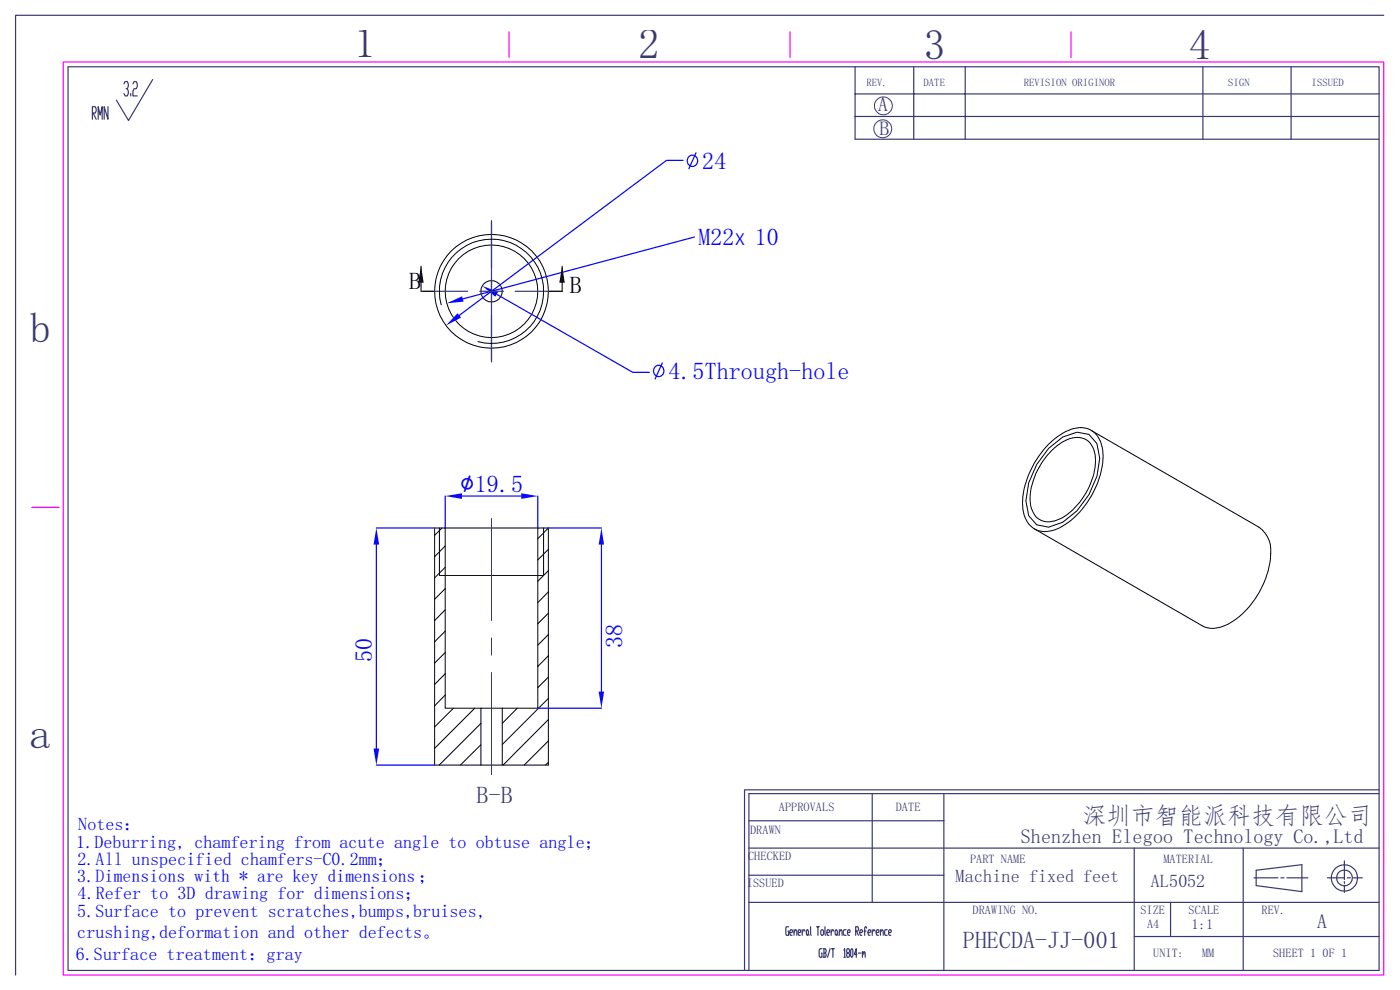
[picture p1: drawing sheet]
<svg xmlns="http://www.w3.org/2000/svg" width="297mm" height="210mm" viewBox="0 0 297 210" stroke-linecap="round" stroke-linejoin="round" font-family="sans-serif">
<path d="M13.4 13.2h280.1v193.6h-280.1zM108 6.8v5.4M167.6 6.8v5.4M227.2 6.8v5.4M6.8 107.6h5.7" fill="none" stroke="#f0f" stroke-width=".25"/>
<g fill="none" stroke="#393972" stroke-width=".25">
<path d="M14.4 14.2h278.2v191.7h-278.2zM26.3 17.8l.2-.5h.5l.2 1-.2 .5h-.2M27 18.8l.2 .5-.2 1h-.5l-.2-.5M27.7 19.8v.5M28.2 17.8l.2-.5h.5l.2 1-.2 .5h-.5l-.2 .5v1h.9M32.4 16.9l-5.1 8.7-2.6-4.4M181.4 14.2v15.3h111.2M181.4 19.9h111.2M193.8 14.2v15.3M204.8 14.2v15.3M255.2 14.2v15.3M273.9 14.2v15.3"/>
<path d="M293.5 3.2h-290.2v203.6M19.6 24h.6l.2-.5-.2-.9h-.6v2.7M19.8 24l.6 1.3M20.8 25.3v-2.7l.5 1.8 .4-1.8v2.7M22.9 22.6v2.7l-.8-2.7v2.7M181.4 24.7h111.2M104.3 46.8v30M158.9 179.9h133.7M158.9 174.1h41.3M185 168.3v23.1M200.2 168.3v37.6M240.6 179.9v26"/>
<path d="M263.7 179.9v26M292.6 167.5h-134.7v38.4M292.6 168.3h-133.7v37.6M158.9 191.4h133.7M158.9 185.7h41.3M167.3 196.6h-.5l-.1 .3 .1 1.5h.5v-.9h-.2M167.6 197.8h.4l.1-.3-.1-.3h-.3l-.1 .3v.6l.1 .3h.3M168.4 197.8l.5-.6 .1 .3v.9M168.4 197.2v1.2M169.3 197.8h.5l.1-.3-.1-.3h-.3l-.2 .3 .2 .9h.3M170.2 197.2v1.2M170.8 197.5l-.2-.3h-.1l-.3 .6"/>
<path d="M171.2 197.2h.2l.1 .3-.1 .9h-.2l-.1-.3zM171.5 198.1l.2 .3M172 196.6v1.5l.1 .3M173.2 196.6h.6M173.5 196.6v1.8M174.3 197.2h.2l.2 .3v.6l-.2 .3h-.2l-.2-.3v-.6zM175 196.6l.1 1.8M175.4 197.8h.5l.1-.3-.1-.3h-.3l-.2 .3 .2 .9h.3M176.3 197.2v1.2M176.9 197.5l-.2-.3h-.1l-.3 .6M177.3 197.2l.3 .3v.6l-.1 .3-.3-.3v-.6zM177.6 198.1l.2 .3"/>
<path d="M178.1 197.8l.4-.6 .1 .3v.9M178.1 197.2v1.2M179.5 197.2h-.4l-.2 .3v.6l.2 .3h.4M179.8 197.8h.4l.2-.3-.2-.3h-.2l-.2 .3v.6l.2 .3h.2M181.5 197.5h.5l.1-.3-.1-.6h-.5v1.8M181.7 197.5l.4 .9M182.4 197.8h.4l.2-.3-.2-.3h-.3l-.1 .3 .1 .9h.3M183.3 197.5h.4M183.9 196.9l-.2-.3h-.1l-.2 1.8M184.1 197.8h.5l.1-.3-.1-.3h-.3l-.2 .3v.6l.2 .3h.3M185 197.2v1.2M185.6 197.5l-.3-.3-.3 .6"/>
<path d="M185.9 197.8h.5l.1-.3-.1-.3h-.3l-.2 .3v.6l.2 .3h.3M186.8 197.8l.4-.6 .2 .3v.9M186.8 197.2v1.2M188.2 197.2h-.4l-.1 .3 .1 .9h.4M188.5 197.8h.5l.1-.3-.1-.3h-.3l-.2 .3v.6l.2 .3h.3M240.6 198.7h52M248.3 191.4v7.3M266 186.2h5.1M266.5 184.6l9.7-1.2v5.7l-9.7-1.2zM271.7 186.2h.7M273 186.2h4.5M281.6 186.2h3.6"/>
<path d="M285.2 182.6v4M285.2 187v.4M285.2 187.8v1.5M285.8 186.2h.7M287.1 186.2h1.9M174.4 201.2h-.5l-.1 .4v1.2l.1 .3h.5v-.9h-.2M174.7 201.2h.4l.2 .4-.2 .6M174.8 202.2h.3l.2 .6-.2 .3h-.4M174.8 201.2v1.9M176.1 201.2l-.5 1.9M176.4 201.2h.6M176.7 201.2v1.9"/>
<path d="M179 201.6l.2-.4v1.9M179 203.1h.3M179.7 202.2l-.1-.3 .1-.7h.3l.2 .4-.2 .6h-.3l-.1 .3 .1 .6h.3l.2-.3-.2-.6M180.6 201.2l.3 .4v1.2l-.1 .3-.3-.3v-1.2zM181.8 202.5h-.6l.5-1.3v1.9M182.1 202.2h.6M183 202.2l.1-.3 .2 .6M183 201.9v1.2M183.3 202.2l.1-.3 .2 .3v.9"/>
<circle cx="285.2" cy="186.2" r="2.79"/>
<circle cx="285.2" cy="186.2" r="1.67"/>
</g>
<g fill="none" stroke="#393972" stroke-width=".21">
<circle cx="187.3" cy="27.3" r="1.91"/>
<circle cx="187.4" cy="22.5" r="1.91"/>
</g>
<g fill="none" stroke="#000" stroke-width=".21">
<circle cx="104.3" cy="61.8" r="12.1"/>
<circle cx="104.3" cy="61.8" r="9.8"/>
<circle cx="104.3" cy="61.8" r="2.27"/>
</g>
<g fill="none" stroke="#00f" stroke-width=".25">
<path d="M144.9 34h-3.5l-44 32.9M147.7 32.4l-1.6 3.4"/>
<circle cx="146.9" cy="34.1" r="1.17"/>
</g>
<path d="M97.1 66.4l.7 1-3.2 1.6z" fill="#00f"/>
<path d="M147.3 50.3l-49.1 13.1" fill="none" stroke="#00f" stroke-width=".25"/>
<path d="M94.8 64.3l3.2-1.5 .3 1.2z" fill="#00f"/>
<g fill="none" stroke="#00f" stroke-width=".25">
<path d="M105.4 62.4l28.8 16.6h3.6M140.5 77l-1.5 3.4"/>
<circle cx="139.7" cy="78.6" r="1.17"/>
</g>
<path d="M102.3 60.6l3.4 1.3-.6 1z" fill="#00f"/>
<path d="M104.3 59.3v2.5h-2.5M104.3 47.2v9.6M89.7 61.8h9.5M104.3 66.8v9.6M106.8 61.8h-2.5v2.5M109.3 61.8h9.6" fill="none" stroke="#393972" stroke-width=".25"/>
<g fill="none" stroke="#000" stroke-width=".21">
<path d="M89.3 56.5v5.3h2.7M119.3 56.5v5.3h-2.8M93.6 64.7a11.1 11.1 0 0 1 9.7-13.9 11.1 11.1 0 0 1 12 12 11.1 11.1 0 0 1-13.9 9.7M222.5 94.2a10.2 10.2 0 0 1 7.1-3.5 4.7 4.7 0 0 1 4.2 4.1 16.6 16.6 0 0 1-3.7 12.5 12.9 12.9 0 0 1-7.6 5.4 4.6 4.6 0 0 1-5.4-4 16.6 16.6 0 0 1 3.8-12.6zM222.5 95.1l3-2.4 3-1 2.5 .4 1.7 2 .6 3.1a17.2 17.2 0 0 1-7.8 13.6l-3 1-2.6-.5-1.7-1.9-.6-3.2 .6-3.8 1.7-3.9zM223.2 95.5a7.9 7.9 0 0 1 5.8-2.7 4 4 0 0 1 3.4 4.3 14.9 14.9 0 0 1-7.6 13 4.2 4.2 0 0 1-5.1-.6 7.4 7.4 0 0 1-.7-6.8 16.6 16.6 0 0 1 4.2-7.2zM231.5 91.3l35.6 20.5a6.3 6.3 0 0 1 2.4 6.3 18.8 18.8 0 0 1-9.1 14.3 5.6 5.6 0 0 1-5.4 .3l-35.6-20.5M93.8 112l-1.6 1.6M94.4 112h19.7M94.4 115.8l-2.2 2.3M116.3 112h-2.2v38.2h-7.5M116.3 112v50.3h-9.7v-12.1"/>
<path d="M116.3 116.5l-2.2 2.3M116.3 112l-2.2 2.3M94.4 120.3l-2.2 2.3M94.4 124.9l-2.2 2.2M94.4 129.4l-2.2 2.2M94.4 133.9l-2.2 2.2M94.4 138.4l-2.2 2.3M116.3 130.1l-2.2 2.2M116.3 121.1l-2.2 2.2M116.3 125.5l-2.2 2.3M116.3 134.6l-2.2 2.2M116.3 139.1l-2.2 2.3"/>
<path d="M94.4 142.9l-2.2 2.3M94.4 147.4l-2.2 2.3M96.2 150.2l-4 4M100.7 150.2l-8.5 8.5M102 150.2h-7.6v-38.2h-2.2v50.3h14.4M102 153.4l-8.8 8.9M102 158l-4.3 4.3M106.6 150.2h-4.6v12.1M109.7 150.2l-3.1 3.2M116.3 143.6l-2.2 2.3M116.3 148.2l-9.7 9.7M116.3 152.6l-9.6 9.7"/>
<path d="M116.3 157.2l-5.1 5.1M116.3 161.7l-.6 .6"/>
</g>
<path d="M89.3 56.5l.6 3.5h-1.2zM119.3 56.5l.5 3.5h-1.1z" fill="#000"/>
<path d="M94.4 105.2v6.8M98 105.2h12.6M114.1 105.2v6.8" fill="none" stroke="#00f" stroke-width=".25"/>
<g fill="#00f">
<path d="M94.4 105.2l3.6-.6v1.2z"/>
<path d="M110.6 104.6l3.5 .6-3.5 .6z"/>
</g>
<path d="M116.4 112h11.2M127.6 115.5v31.2M114.1 150.2h13.5" fill="none" stroke="#00f" stroke-width=".25"/>
<g fill="#00f">
<path d="M127.6 112l.5 3.5h-1.1z"/>
<path d="M127 146.7h1.1l-.5 3.5z"/>
</g>
<path d="M79.8 112h12.3M79.8 115.5v43.3M79.8 162.3h12.3" fill="none" stroke="#00f" stroke-width=".25"/>
<g fill="#00f">
<path d="M79.8 112l.6 3.5h-1.2z"/>
<path d="M79.2 158.8h1.2l-.6 3.5z"/>
</g>
<path d="M93.2 112v10.1h22.1v-10.1" fill="none" stroke="#000" stroke-width=".21"/>
<path d="M104.3 110v21.6M104.3 135.3v3.7M104.3 142.6v21.7" fill="none" stroke="#393972" stroke-width=".21"/>
<g font-size="9.1" fill="#393972">
<text x="75.2" y="12.1">1</text>
<text x="135.4" y="12.4">2</text>
<text x="196" y="12.5">3</text>
<text x="252.3" y="12.5">4</text>
<text x="6.3" y="72.5">b</text>
<text x="6.2" y="158.6">a</text>
</g>
<text font-size="5.5" fill="#00f" x="97.5" y="104.3">∅19.5</text>
<g font-size="5.1" fill="#00f">
<text x="149" y="35.8">24</text>
<text x="148.2" y="52">M22↧10</text>
<text x="141.8" y="80.4">4.5Through-hole</text>
<text x="132" y="137.5" transform="rotate(-90 132 137.5)">38</text>
<text x="78.9" y="140.4" transform="rotate(-90 78.9 140.4)">50</text>
</g>
<g font-size="5.1">
<text x="86.8" y="61.3">B</text>
<text x="120.9" y="62.1">B</text>
</g>
<g font-size="5.1" fill="#393972">
<text x="101.1" y="170.4">B-B</text>
<text x="229.6" y="174.7">深圳市智能派科技有限公司</text>
<text x="204.3" y="201.1">PHECDA-JJ-001</text>
</g>
<g font-size="4.3" fill="#393972">
<text x="216.5" y="178.7">Shenzhen Elegoo Technology Co.,Ltd</text>
<text x="279.4" y="196.9">A</text>
</g>
<g font-size="4.2" fill="#393972">
<text x="186.3" y="23.6">A</text>
<text x="186.6" y="28.7">B</text>
</g>
<g font-size="3.9" fill="#00f">
<text x="16.2" y="179.8">1.Deburring, chamfering from acute angle to obtuse angle；</text>
<text x="16.6" y="176.1">Notes：</text>
<text x="16.4" y="183.5">2.All unspecified chamfers-C0.2mm；</text>
<text x="16.4" y="187.1">3.Dimensions with * are key dimensions ；</text>
<text x="16.5" y="190.8">4.Refer to 3D drawing for dimensions；</text>
<text x="16.4" y="194.4">5.Surface to prevent scratches,bumps,bruises,</text>
<text x="16.1" y="203.6">6.Surface treatment：gray</text>
<text x="16.4" y="199">crushing,deformation and other defects。</text>
</g>
<g font-size="3.9" fill="#393972">
<text x="202.7" y="187">Machine fixed feet</text>
<text x="244.1" y="188.1">AL5052</text>
</g>
<text font-size="3.1" fill="#393972" x="252.8" y="197">1:1</text>
<g font-size="2.6" fill="#393972">
<text x="165.2" y="172.1">APPROVALS</text>
<text x="190" y="172.1">DATE</text>
<text x="159.1" y="176.9">DRAWN</text>
<text x="158.7" y="182.4">CHECKED</text>
<text x="205.8" y="183.1">PART NAME</text>
<text x="246.8" y="183.1">MATERIAL</text>
<text x="158.5" y="188.1">ISSUED</text>
<text x="206.3" y="193.8">DRAWING NO.</text>
<text x="241.9" y="193.8">SIZE</text>
<text x="243.3" y="196.9">A4</text>
<text x="252.1" y="193.8">SCALE</text>
<text x="267.6" y="193.8">REV.</text>
<text x="244.6" y="203.1">UNIT:</text>
<text x="255" y="203.1">MM</text>
<text x="270.1" y="203.1">SHEET 1</text>
<text x="280.6" y="203.1">0F 1</text>
</g>
<g font-size="2.3" fill="#393972">
<text x="183.8" y="18.1">REV.</text>
<text x="195.9" y="18.1">DATE</text>
<text x="217.2" y="18.1">REVISION ORIGINOR</text>
<text x="260.6" y="18.1">SIGN</text>
<text x="278.3" y="18.1">ISSUED</text>
</g>
</svg>
